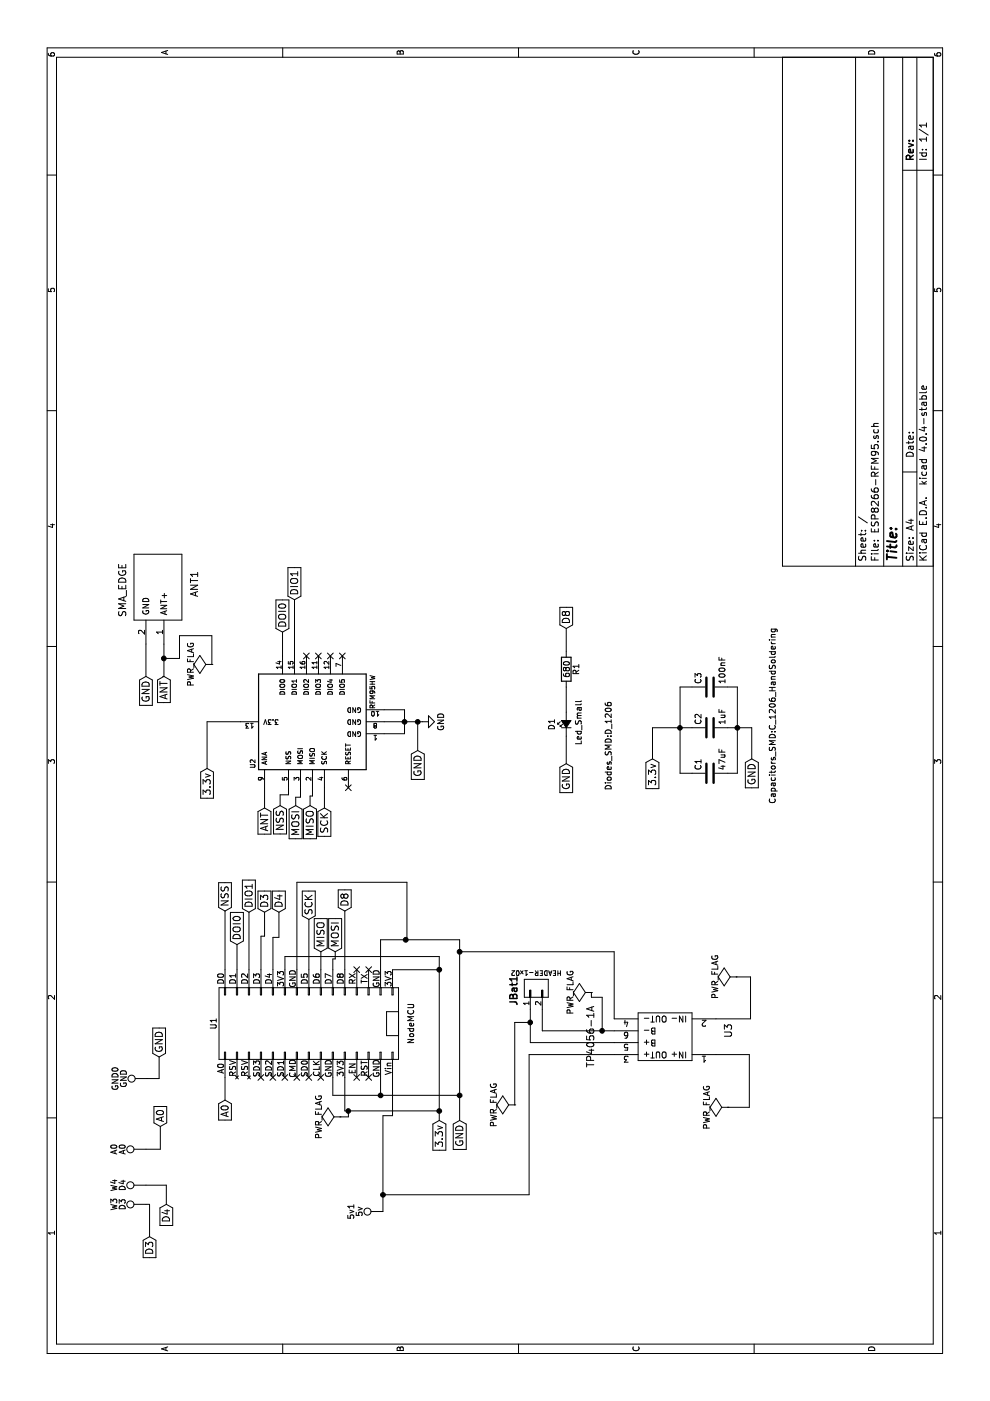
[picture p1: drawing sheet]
EESchema Schematic File Version 2
LIBS:power
LIBS:device
LIBS:transistors
LIBS:conn
LIBS:linear
LIBS:regul
LIBS:74xx
LIBS:cmos4000
LIBS:adc-dac
LIBS:memory
LIBS:xilinx
LIBS:microcontrollers
LIBS:dsp
LIBS:microchip
LIBS:analog_switches
LIBS:motorola
LIBS:texas
LIBS:intel
LIBS:audio
LIBS:interface
LIBS:digital-audio
LIBS:philips
LIBS:display
LIBS:cypress
LIBS:siliconi
LIBS:opto
LIBS:atmel
LIBS:contrib
LIBS:valves
LIBS:nodemcu
LIBS:mysensors_radios
LIBS:connectors
LIBS:SMA_Edge
LIBS:RFM_module
LIBS:ESP8266-RFM95-cache
EELAYER 25 0
EELAYER END
$Descr A4 11693 8268
encoding utf-8
Sheet 1 1
Title ""
Date ""
Rev ""
Comp ""
Comment1 ""
Comment2 ""
Comment3 ""
Comment4 ""
$EndDescr
$Comp
L NodeMCU_Amica_R2 U1
U 1 1
P 3150 2580
F 0 "U1" H 3150 3380 50  0000 C CNN
F 1 "NodeMCU" H 3150 1730 50  0000 C CNN
F 2 "nodemcu:NodeMCU_Amica_R2" H 3400 2580 50  0001 C CNN
F 3 "" H 3400 2580 50  0000 C CNN
	1    3150 2580
	1    0    0    -1  
$EndComp
$Comp
L RFM95HW U2
U 1 1
P 5670 2360
F 0 "U2" H 5320 2610 40  0000 C CNN
F 1 "RFM95HW" H 5920 1610 40  0000 C CNN
F 2 "LoRa:RFM92_95_96_98" H 5670 2360 30  0001 C CIN
F 3 "" H 5670 2360 60  0000 C CNN
	1    5670 2360
	1    0    0    -1  
$EndComp
Text GLabel 3810 1980 2    60   Input ~ 0
DOI0
Text GLabel 6420 2360 2    60   Input ~ 0
DOI0
Text GLabel 4080 2080 2    60   Input ~ 0
DIO1
Text GLabel 6690 2460 2    60   Input ~ 0
DIO1
Text GLabel 4020 2580 2    60   Input ~ 0
SCK
Text GLabel 4950 2710 0    60   Input ~ 0
SCK
Text GLabel 3750 2680 2    60   Input ~ 0
MISO
Text GLabel 4970 2590 0    60   Input ~ 0
MISO
Text GLabel 3750 2800 2    60   Input ~ 0
MOSI
Text GLabel 4970 2470 0    60   Input ~ 0
MOSI
Text GLabel 4090 1880 2    60   Input ~ 0
NSS
Text GLabel 4970 2340 0    60   Input ~ 0
NSS
$Comp
L SMA_EDGE ANT1
U 1 1
P 6720 1320
F 0 "ANT1" H 6820 1020 60  0000 C CNN
F 1 "SMA_EDGE" H 6770 1620 60  0000 C CNN
F 2 "kicad-footprints.SMA:SMA_EDGE" H 6720 1320 60  0001 C CNN
F 3 "" H 6720 1320 60  0001 C CNN
	1    6720 1320
	1    0    0    -1  
$EndComp
Text GLabel 4950 2210 0    60   Input ~ 0
ANT
Text GLabel 6050 1370 0    60   Input ~ 0
ANT
Text GLabel 2340 3670 0    60   Input ~ 0
3.3v
Text GLabel 5280 1730 0    60   Input ~ 0
3.3v
NoConn ~ 6220 2560
NoConn ~ 6220 2660
NoConn ~ 6220 2760
NoConn ~ 6220 2860
$Comp
L GND #PWR01
U 1 1
P 5670 3530
F 0 "#PWR01" H 5670 3280 50  0001 C CNN
F 1 "GND" H 5670 3380 50  0000 C CNN
F 2 "" H 5670 3530 50  0000 C CNN
F 3 "" H 5670 3530 50  0000 C CNN
	1    5670 3530
	1    0    0    -1  
$EndComp
Text GLabel 5430 3490 0    60   Input ~ 0
GND
Text GLabel 6050 1220 0    60   Input ~ 0
GND
NoConn ~ 5120 2910
NoConn ~ 2700 2180
NoConn ~ 2700 2280
NoConn ~ 2700 2380
NoConn ~ 2700 2480
NoConn ~ 2700 2580
NoConn ~ 2700 2680
NoConn ~ 2700 2980
NoConn ~ 2700 3080
$Comp
L TEST_1P W3
U 1 1
P 1640 1220
F 0 "W3" H 1640 1490 50  0000 C CNN
F 1 "D3" H 1640 1420 50  0000 C CNN
F 2 "Wire_Pads:SolderWirePad_single_0-8mmDrill" H 1840 1220 50  0001 C CNN
F 3 "" H 1840 1220 50  0000 C CNN
	1    1640 1220
	1    0    0    -1  
$EndComp
$Comp
L TEST_1P W4
U 1 1
P 1800 1220
F 0 "W4" H 1800 1490 50  0000 C CNN
F 1 "D4" H 1800 1420 50  0000 C CNN
F 2 "Wire_Pads:SolderWirePad_single_0-8mmDrill" H 2000 1220 50  0001 C CNN
F 3 "" H 2000 1220 50  0000 C CNN
	1    1800 1220
	1    0    0    -1  
$EndComp
$Comp
L TEST_1P A0
U 1 1
P 2100 1220
F 0 "A0" H 2100 1490 50  0000 C CNN
F 1 "A0" H 2100 1420 50  0000 C CNN
F 2 "Wire_Pads:SolderWirePad_single_0-8mmDrill" H 2300 1220 50  0001 C CNN
F 3 "" H 2300 1220 50  0000 C CNN
	1    2100 1220
	1    0    0    -1  
$EndComp
Text GLabel 2510 1880 0    60   Input ~ 0
A0
Text GLabel 2290 1340 2    60   Input ~ 0
A0
Text GLabel 4090 2880 2    60   Input ~ 0
D8
Text GLabel 6450 4730 2    60   Input ~ 0
D8
Text GLabel 4080 2210 2    60   Input ~ 0
D3
Text GLabel 1370 1250 0    60   Input ~ 0
D3
Text GLabel 4080 2330 2    60   Input ~ 0
D4
Text GLabel 1640 1390 0    60   Input ~ 0
D4
Wire Wire Line
	6420 2360 6220 2360
Wire Wire Line
	3600 1980 3810 1980
Wire Wire Line
	3600 2080 4080 2080
Wire Wire Line
	6690 2460 6220 2460
Wire Wire Line
	3600 2580 4020 2580
Wire Wire Line
	5120 2710 4950 2710
Wire Wire Line
	3600 2680 3750 2680
Wire Wire Line
	4970 2590 5050 2590
Wire Wire Line
	5050 2590 5050 2610
Wire Wire Line
	5050 2610 5120 2610
Wire Wire Line
	3750 2800 3690 2800
Wire Wire Line
	3690 2800 3690 2780
Wire Wire Line
	3690 2780 3600 2780
Wire Wire Line
	4970 2470 5040 2470
Wire Wire Line
	5040 2470 5040 2510
Wire Wire Line
	5040 2510 5120 2510
Wire Wire Line
	3600 1880 4090 1880
Wire Wire Line
	5120 2410 5060 2410
Wire Wire Line
	5060 2410 5060 2340
Wire Wire Line
	5060 2340 4970 2340
Wire Wire Line
	5120 2210 4950 2210
Wire Wire Line
	6320 1370 6050 1370
Wire Wire Line
	6050 1370 6050 1360
Wire Wire Line
	3600 2380 3710 2380
Wire Wire Line
	3710 2380 3710 3670
Wire Wire Line
	3710 3670 2340 3670
Wire Wire Line
	2700 2880 2420 2880
Wire Wire Line
	2420 2880 2420 3670
Connection ~ 2420 3670
Wire Wire Line
	2700 2780 2550 2780
Wire Wire Line
	2550 2780 2550 3840
Wire Wire Line
	3850 3840 2340 3840
Wire Wire Line
	2700 3180 2550 3180
Connection ~ 2550 3180
Wire Wire Line
	3600 3180 3850 3180
Wire Wire Line
	3850 3180 3850 3840
Connection ~ 2550 3840
Wire Wire Line
	3600 3280 3600 3670
Connection ~ 3600 3670
Wire Wire Line
	5280 1730 5670 1730
Wire Wire Line
	5670 1730 5670 2010
Wire Wire Line
	5570 3210 5570 3380
Wire Wire Line
	5570 3380 5770 3380
Wire Wire Line
	5770 3380 5770 3210
Wire Wire Line
	5670 3210 5670 3530
Connection ~ 5670 3380
Wire Wire Line
	5430 3490 5670 3490
Connection ~ 5670 3490
Wire Wire Line
	6320 1220 6050 1220
Wire Wire Line
	2700 1880 2510 1880
Wire Wire Line
	2100 1220 2100 1340
Wire Wire Line
	2100 1340 2290 1340
Wire Wire Line
	3600 2880 4090 2880
Wire Wire Line
	3600 2180 3880 2180
Wire Wire Line
	3880 2180 3880 2210
Wire Wire Line
	3880 2210 4080 2210
Wire Wire Line
	1370 1250 1640 1250
Wire Wire Line
	1640 1250 1640 1220
Wire Wire Line
	3600 2280 3870 2280
Wire Wire Line
	3870 2280 3870 2330
Wire Wire Line
	3870 2330 4080 2330
Wire Wire Line
	1800 1220 1800 1390
Wire Wire Line
	1800 1390 1640 1390
Wire Wire Line
	3600 2480 4330 2480
Wire Wire Line
	4330 2480 4330 3400
Wire Wire Line
	4330 3400 3850 3400
Wire Wire Line
	3850 3400 3850 3390
Connection ~ 3850 3390
NoConn ~ 3600 2980
NoConn ~ 3600 3080
$Comp
L PWR_FLAG #FLG02
U 1 1
P 2370 2840
F 0 "#FLG02" H 2370 2935 50  0001 C CNN
F 1 "PWR_FLAG" H 2370 3020 50  0000 C CNN
F 2 "" H 2370 2840 50  0000 C CNN
F 3 "" H 2370 2840 50  0000 C CNN
	1    2370 2840
	1    0    0    -1  
$EndComp
Wire Wire Line
	2370 2840 2370 2910
Wire Wire Line
	2370 2910 2420 2910
Connection ~ 2420 2910
$Comp
L TEST_1P 5v1
U 1 1
P 1580 3200
F 0 "5v1" H 1580 3470 50  0000 C CNN
F 1 "5v" H 1580 3400 50  0000 C CNN
F 2 "Wire_Pads:SolderWirePad_single_0-8mmDrill" H 1780 3200 50  0001 C CNN
F 3 "" H 1780 3200 50  0000 C CNN
	1    1580 3200
	1    0    0    -1  
$EndComp
Wire Wire Line
	1580 3200 2380 3200
Wire Wire Line
	2380 3200 2380 3280
Wire Wire Line
	2380 3280 2700 3280
$Comp
L TEST_1P GND0
U 1 1
P 2690 1230
F 0 "GND0" H 2690 1500 50  0000 C CNN
F 1 "GND" H 2690 1430 50  0000 C CNN
F 2 "Wire_Pads:SolderWirePad_single_0-8mmDrill" H 2890 1230 50  0001 C CNN
F 3 "" H 2890 1230 50  0000 C CNN
	1    2690 1230
	1    0    0    -1  
$EndComp
Text GLabel 2870 1330 2    60   Input ~ 0
GND
Wire Wire Line
	2690 1230 2690 1330
Wire Wire Line
	2690 1330 2870 1330
$Comp
L TP4056-1A U3
U 1 1
P 2840 5330
F 0 "U3" H 3090 4580 60  0000 C CNN
F 1 "TP4056-1A" H 3040 5730 60  0000 C CNN
F 2 "nodemcu:TP4056-18650" H 2840 5330 60  0001 C CNN
F 3 "" H 2840 5330 60  0001 C CNN
	1    2840 5330
	1    0    0    -1  
$EndComp
Wire Wire Line
	2890 5130 2890 4420
Wire Wire Line
	2890 4420 1720 4420
Wire Wire Line
	1720 4420 1720 3200
Connection ~ 1720 3200
Wire Wire Line
	3190 5130 3750 5130
Wire Wire Line
	3750 5130 3750 3840
Connection ~ 3750 3840
$Comp
L PWR_FLAG #FLG03
U 1 1
P 3540 6150
F 0 "#FLG03" H 3540 6245 50  0001 C CNN
F 1 "PWR_FLAG" H 3540 6330 50  0000 C CNN
F 2 "" H 3540 6150 50  0000 C CNN
F 3 "" H 3540 6150 50  0000 C CNN
	1    3540 6150
	1    0    0    -1  
$EndComp
$Comp
L PWR_FLAG #FLG04
U 1 1
P 2450 6080
F 0 "#FLG04" H 2450 6175 50  0001 C CNN
F 1 "PWR_FLAG" H 2450 6260 50  0000 C CNN
F 2 "" H 2450 6080 50  0000 C CNN
F 3 "" H 2450 6080 50  0000 C CNN
	1    2450 6080
	1    0    0    -1  
$EndComp
Wire Wire Line
	2890 5980 2890 6260
Wire Wire Line
	2890 6260 2450 6260
Wire Wire Line
	2450 6260 2450 6080
Wire Wire Line
	3190 5980 3190 6270
Wire Wire Line
	3190 6270 3540 6270
Wire Wire Line
	3540 6270 3540 6150
$Comp
L HEADER-1x02 JBat1
U 1 1
P 3420 4480
F 0 "JBat1" H 3300 4640 60  0000 L BNB
F 1 "HEADER-1x02" V 3570 4480 40  0000 C CNN
F 2 "Connectors_JST:JST_EH_S02B-EH_02x2.50mm_Angled" H 3420 4480 60  0001 C CNN
F 3 "" H 3420 4480 60  0001 C CNN
F 4 "-" H 3370 4730 40  0001 L BNN "Part"
F 5 "Connector" H 3370 4830 40  0001 L BNN "Family"
	1    3420 4480
	1    0    0    -1  
$EndComp
Wire Wire Line
	2990 5130 2990 4430
Wire Wire Line
	3090 5130 3090 4530
Wire Wire Line
	3090 4530 3270 4530
Wire Wire Line
	2990 4430 3270 4430
$Comp
L Led_Small D1
U 1 1
P 5650 4730
F 0 "D1" H 5600 4855 50  0000 L CNN
F 1 "Led_Small" H 5475 4630 50  0000 L CNN
F 2 "Diodes_SMD:D_1206" H 5470 4380 50  0000 C CNN
F 3 "" V 5650 4730 50  0000 C CNN
	1    5650 4730
	1    0    0    -1  
$EndComp
Text GLabel 2340 3840 0    60   Input ~ 0
GND
Text GLabel 5320 4730 0    60   Input ~ 0
GND
Wire Wire Line
	5550 4730 5320 4730
$Comp
L R R1
U 1 1
P 6110 4730
F 0 "R1" V 6190 4730 50  0000 C CNN
F 1 "680" V 6110 4730 50  0000 C CNN
F 2 "Resistors_SMD:R_1206_HandSoldering" V 6040 4730 50  0001 C CNN
F 3 "" H 6110 4730 50  0000 C CNN
	1    6110 4730
	0    1    1    0   
$EndComp
Wire Wire Line
	5750 4730 5960 4730
Wire Wire Line
	6260 4730 6450 4730
$Comp
L C C1
U 1 1
P 5240 5930
F 0 "C1" H 5265 6030 50  0000 L CNN
F 1 "47uF" H 5265 5830 50  0000 L CNN
F 2 "Capacitors_SMD:C_1206_HandSoldering" H 5720 5410 50  0000 C CNN
F 3 "" H 5240 5930 50  0000 C CNN
	1    5240 5930
	1    0    0    -1  
$EndComp
$Comp
L C C2
U 1 1
P 5620 5930
F 0 "C2" H 5645 6030 50  0000 L CNN
F 1 "1uF" H 5645 5830 50  0000 L CNN
F 2 "Capacitors_SMD:C_1206_HandSoldering" H 5800 5410 50  0001 C CNN
F 3 "" H 5620 5930 50  0000 C CNN
	1    5620 5930
	1    0    0    -1  
$EndComp
$Comp
L C C3
U 1 1
P 5960 5930
F 0 "C3" H 5985 6030 50  0000 L CNN
F 1 "100nF" H 5985 5830 50  0000 L CNN
F 2 "Capacitors_SMD:C_1206_HandSoldering" H 6140 5410 50  0001 C CNN
F 3 "" H 5960 5930 50  0000 C CNN
	1    5960 5930
	1    0    0    -1  
$EndComp
Wire Wire Line
	5240 6080 5240 6160
Wire Wire Line
	5240 6160 5960 6160
Wire Wire Line
	5960 6160 5960 6080
Wire Wire Line
	5620 6080 5620 6280
Connection ~ 5620 6160
Wire Wire Line
	5240 5780 5240 5680
Wire Wire Line
	5240 5680 5960 5680
Wire Wire Line
	5960 5680 5960 5780
Wire Wire Line
	5620 5450 5620 5780
Connection ~ 5620 5680
Text GLabel 5360 5450 0    60   Input ~ 0
3.3v
Wire Wire Line
	5360 5450 5620 5450
Text GLabel 5360 6280 0    60   Input ~ 0
GND
Wire Wire Line
	5620 6280 5360 6280
$Comp
L PWR_FLAG #FLG05
U 1 1
P 3410 4940
F 0 "#FLG05" H 3410 5035 50  0001 C CNN
F 1 "PWR_FLAG" H 3410 5120 50  0000 C CNN
F 2 "" H 3410 4940 50  0000 C CNN
F 3 "" H 3410 4940 50  0000 C CNN
	1    3410 4940
	1    0    0    -1  
$EndComp
$Comp
L PWR_FLAG #FLG06
U 1 1
P 2470 4300
F 0 "#FLG06" H 2470 4395 50  0001 C CNN
F 1 "PWR_FLAG" H 2470 4480 50  0000 C CNN
F 2 "" H 2470 4300 50  0000 C CNN
F 3 "" H 2470 4300 50  0000 C CNN
	1    2470 4300
	1    0    0    -1  
$EndComp
Wire Wire Line
	2470 4300 3160 4300
Wire Wire Line
	3160 4300 3160 4430
Connection ~ 3160 4430
Wire Wire Line
	3410 4940 3370 4940
Wire Wire Line
	3370 4940 3370 5030
Wire Wire Line
	3370 5030 3090 5030
Connection ~ 3090 5030
$Comp
L PWR_FLAG #FLG07
U 1 1
P 6150 1770
F 0 "#FLG07" H 6150 1865 50  0001 C CNN
F 1 "PWR_FLAG" H 6150 1950 50  0000 C CNN
F 2 "" H 6150 1770 50  0000 C CNN
F 3 "" H 6150 1770 50  0000 C CNN
	1    6150 1770
	1    0    0    -1  
$EndComp
Wire Wire Line
	6150 1770 6390 1770
Wire Wire Line
	6390 1770 6390 1500
Wire Wire Line
	6390 1500 6200 1500
Wire Wire Line
	6200 1500 6200 1370
Connection ~ 6200 1370
$EndSCHEMATC
